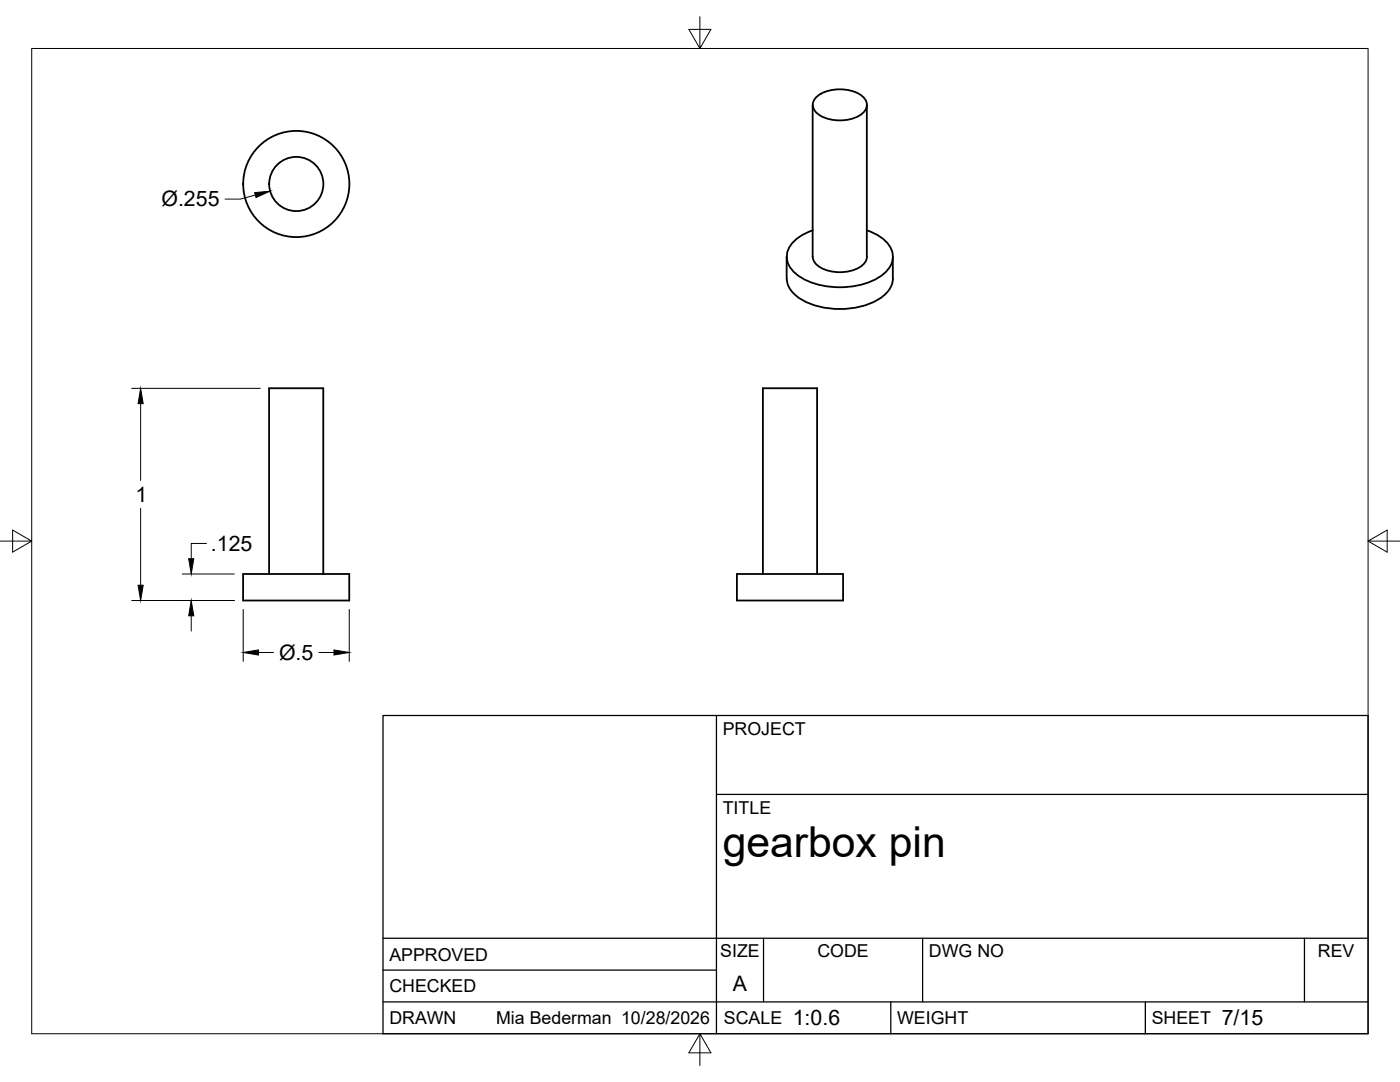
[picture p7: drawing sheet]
<svg xmlns="http://www.w3.org/2000/svg" width="279mm" height="216mm" viewBox="0 0 279 216" stroke-linecap="round" stroke-linejoin="round" font-family="sans-serif">
<!-- layer: Visible -->
<g fill="none" stroke="#000" stroke-width=".36">
<path d="M163.1 19.2a8 8 0 0 1 9 0 2.08 2.08 0 0 1 0 3.4 8 8 0 0 1-9 0 2.08 2.08 0 0 1 0-3.4zM162.2 20.9v30.3M173 20.9v30.3M157 51.2v4.4M157 55.6a5.3 5.3 0 0 0 3.1 4.3 16.3 16.3 0 0 0 15.9-.6 4.9 4.9 0 0 0 2.2-3.7M162.2 51.2a3.3 3.3 0 0 0 2.7 2.7 8.1 8.1 0 0 0 7.4-1.1l.6-1 .1-.6M162.2 46a7.3 7.3 0 0 0-5.1 4.4 4.7 4.7 0 0 0 2.7 4.9 16.4 16.4 0 0 0 15.6 0 4.9 4.9 0 0 0 2.7-4.9 6.4 6.4 0 0 0-3.9-4l-1.2-.4M178.2 51.2v4.4M48.5 114.5h21.2v5.3h-21.2zM53.7 114.5v-37h10.8v37M147.1 114.5h21.2v5.3h-21.2zM152.3 114.5v-37h10.8v37"/>
<circle cx="59.1" cy="36.7" r="5.4"/>
<circle cx="59.1" cy="36.7" r="10.6"/>
</g>
<!-- layer: Border -->
<path d="M6.3 9.7h266.7v196.6h-266.7zM139.7 3.3v6.4l2.2-3.8h-4.4l2.2 3.8M0 108h6.3l-3.8-2.2v4.4l3.8-2.2M273 108l3.8 2.2v-4.4l-3.8 2.2h6.4M139.7 206.3l-2.2 3.8h4.4l-2.2-3.8v6.3" fill="none" stroke="#000" stroke-width=".2"/>
<!-- layer: Titleblock -->
<path d="M76.4 142.8h196.6v63.5h-196.6zM143 158.5h130M143 142.8v63.5M76.4 199.9h196.6M76.4 193.6h66.6M76.4 187.2h196.6M152.4 187.2v12.7M177.8 199.9v6.4M184.1 187.2v12.7M228.6 199.9v6.4M260.3 187.2v12.7" fill="none" stroke="#000" stroke-width=".25"/>
<!-- layer: FD_Dimensions -->
<path d="M50.9 38.9l-2.9 .8h-3.1M26.3 77.5h25.6M28.1 80.5v15.4M26.3 119.8h20.5M28.1 101.5v15.3M36.4 114.5h10.4M41.2 108.4h-3v3.1M38.2 122.9v3M48.5 121.6v10.4M51.6 130.2h3M63.6 130.2h3.1M69.7 121.6v10.4" fill="none" stroke="#000" stroke-width=".2"/>
<path d="M50.8 38.4l3.1-.3-2.8 1.3zM28.1 77.5l.5 3h-1zM27.6 116.8h1l-.5 3zM37.7 111.5h1l-.5 3zM38.2 119.8l.5 3.1h-1zM48.5 130.2l3.1-.5v1zM66.7 129.7l3 .5-3 .5z" fill="#000" stroke="#000" stroke-width=".2"/>
<text font-size="8.5" x="144.3" y="171">gearbox pin</text>
<g font-size="4.3">
<text x="32.2" y="41.2">Ø.255</text>
<text x="27.1" y="100.2">1</text>
<text x="42.1" y="109.9">.125</text>
<text x="55.7" y="131.7">Ø.5</text>
<text x="146.3" y="197.7">A</text>
<text x="158.2" y="204.6">1:0.6</text>
<text x="243.8" y="204.6">7/15</text>
</g>
<g font-size="3.5">
<text x="144.3" y="146.6">PROJECT</text>
<text x="144.3" y="162.3">TITLE</text>
<text x="77.7" y="191.7">APPROVED</text>
<text x="143.7" y="191">SIZE</text>
<text x="163.1" y="191">CODE</text>
<text x="185.4" y="191">DWG NO</text>
<text x="263" y="191">REV</text>
<text x="77.7" y="198">CHECKED</text>
<text x="77.7" y="204.4">DRAWN</text>
<text x="99" y="204.4">Mia Bederman 10/28/2026</text>
<text x="144.5" y="204.4">SCALE</text>
<text x="179" y="204.4">WEIGHT</text>
<text x="229.8" y="204.4">SHEET</text>
</g>
</svg>
